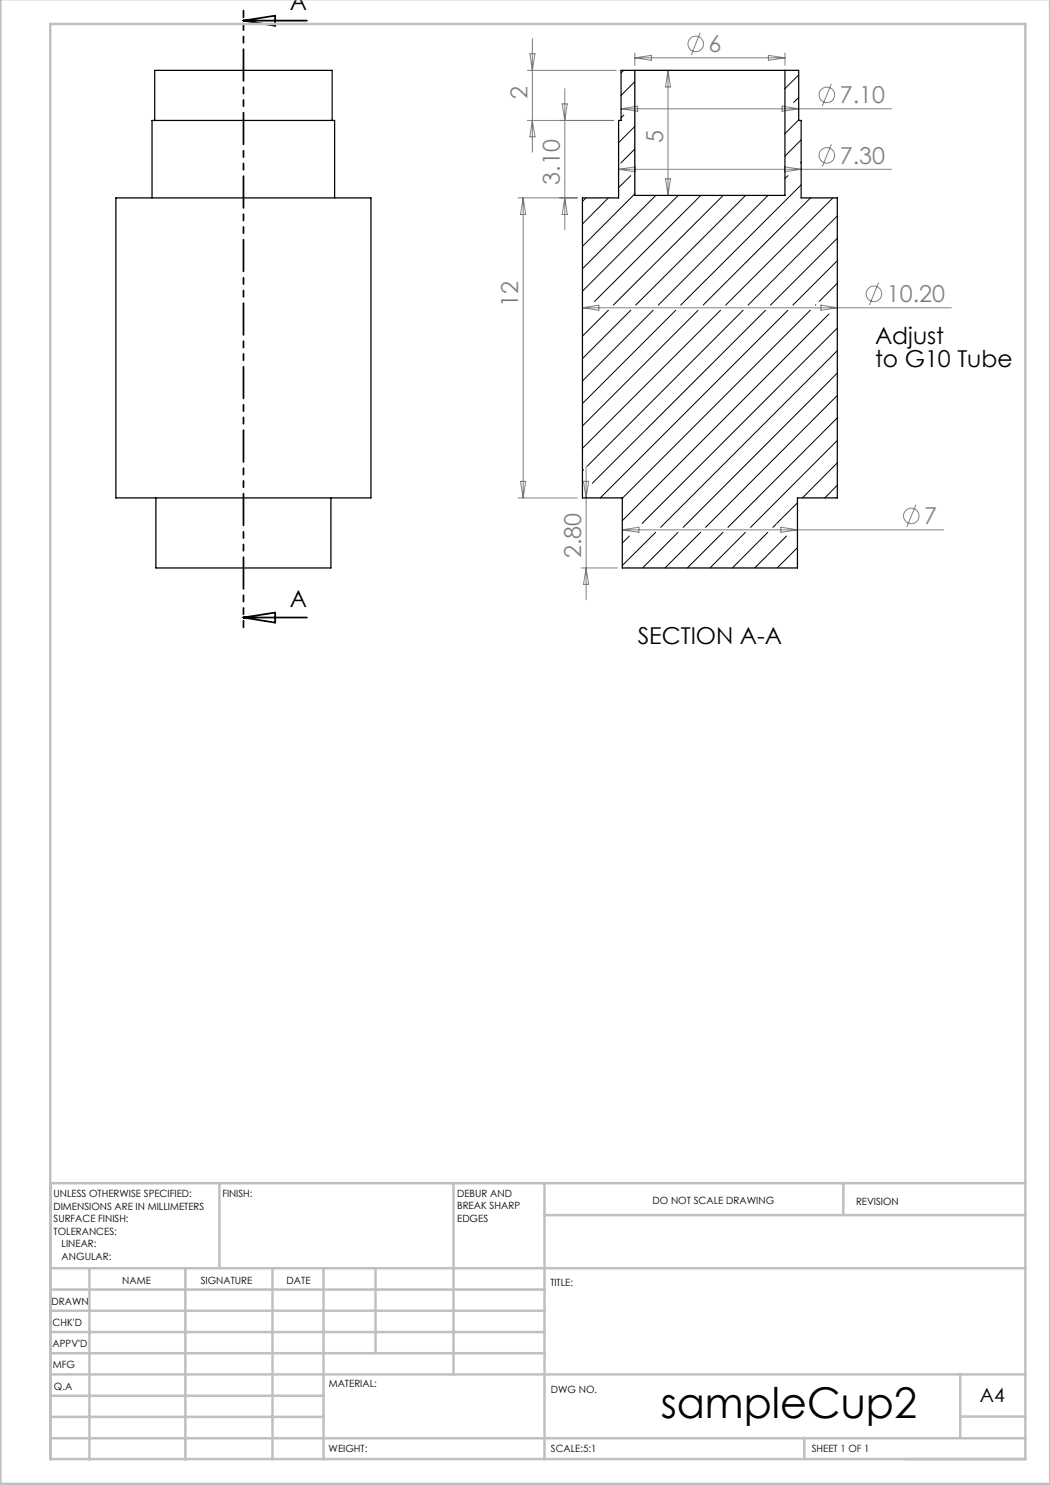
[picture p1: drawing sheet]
<svg xmlns="http://www.w3.org/2000/svg" width="210mm" height="297mm" viewBox="0 0 210 297" stroke-linecap="round" stroke-linejoin="round" font-family="sans-serif">
<g fill="none" stroke="#808080" stroke-width=".2">
<path d="M105.5 14.1h17.7M106 10.8h1l-.5 3.3zM106.5 7.7v22.7M113 17.7v28.2M127 10.6v2.5M127 11.6h30M127 11.6l3.3-.5v1zM128 14.1h6.6M133.6 14.1v25M133.6 14.1l.5 3.3h-1zM140 6.6l-1.7 4.4M153.7 11.1l3.3 .5-3.3 .5z"/>
<path d="M157 10.6v2.5M166.3 16.8l-1.8 4.4M103.6 39.6h11.9M104.6 39.6l.5 3.3h-1zM104.6 39.6v60M105.5 24.1h17.2M106.5 24.1l.5 3.3h-1zM112.4 20.8h1.1l-.5 3.3zM113 39.6l.5 3.3h-1.1zM123.7 33.9h54.6M123.7 33.9l3.3-.5v1zM124.2 21.8h54.1"/>
<path d="M124.2 21.8l3.3-.6v1.1zM133.1 35.8h1l-.5 3.3zM156.4 21.2l3.3 .6-3.3 .5zM156.9 33.4l3.3 .5-3.3 .5zM166.3 28.9l-1.8 4.4M175.7 56.5l-1.8 4.5M116.5 61.6h73.8M116.5 61.6l3.3-.6v1.1zM164.2 61l3.3 .6-3.3 .5zM103.6 99.6h11.9M104.1 96.3h1l-.5 3.3zM116.7 96.3h1l-.5 3.3z"/>
<path d="M117.2 93.2v26.7M116.2 113.6h7.3M117.2 113.6l.5 3.3h-1zM124.5 106h64.2M124.5 106l3.3-.6v1.1zM156.2 105.4l3.3 .6-3.3 .5zM183.2 101l-1.8 4.4"/>
<circle cx="139.1" cy="8.8" r="1.56"/>
<circle cx="165.4" cy="19" r="1.55"/>
<circle cx="165.4" cy="31.1" r="1.56"/>
<circle cx="174.8" cy="58.8" r="1.55"/>
<circle cx="182.2" cy="103.2" r="1.55"/>
</g>
<path d="M48.7 4.1h12.7M48.7 4.1l6.3-1v2zM48.7 123.5l6.3-1v2zM48.7 123.5h12.7" fill="none" stroke="#000" stroke-width=".35"/>
<path d="M48.7 2.1v123.4" fill="none" stroke="#000" stroke-width=".35" stroke-dasharray="6.3 1.3 1.3 1.3 1.3 1.3" stroke-dashoffset="5"/>
<g fill="none" stroke="#c0c0c0" stroke-width=".5">
<path d="M.1 -.1v296.9h209.9v-296.9M10.1 4.8h195v287h-195zM43.9 236.6v17M90.7 236.6v38.3M108.9 236.6v55.3M168.7 236.6v6.3M205.1 236.6h-195v55.3M10.1 253.6h195M10.1 257.9h98.8M17.9 253.6v38.3M37.1 253.6v38.3M54.5 253.6v38.3"/>
<path d="M64.7 253.6v38.3M75.1 253.6v17M108.9 243h96.2M10.1 270.6h98.8M10.1 266.4h98.8M10.1 262.1h98.8M10.1 279.1h54.6M10.1 274.9h195M192.1 274.8v12.7M10.1 287.7h195M10.1 283.4h54.6M160.9 287.5v4.3"/>
<path d="M192.1 283.3h13"/>
</g>
<path d="M127 14.1h30M127 14.1h-2.8v10h-.5v15.5h-7.2v60h8v14h35v-14h8v-60h-7.3v-15.5h-.5v-10h-2.7M127 14.1v25h30v-25M23.2 39.6h51v60h-51zM30.4 39.6v-15.5h36.5v15.5M30.9 24.1v-10h35.5v10M31.2 99.6v14h35v-14" fill="none" stroke="#000" stroke-width=".25"/>
<g fill="none" stroke="#000" stroke-width=".2">
<path d="M124.7 14.1l-.5 .5M127 16.3l-2.8 2.8M159.7 15l-2.7 2.7M159.7 19.5l-1 1M117.2 39.6l-.7 .7M121.7 39.6l-5.2 5.2M124.8 23l-.6 .6M126.2 35.1l-2.5 2.4M127 25.3l-3.3 3.2M127 29.8l-2.8 2.8M127 38.8l-10.5 10.5M131.2 39.1l-14.7 14.7"/>
<path d="M135.6 39.1l-19.1 19.1M140.2 39.1l-21.3 21.2M144.6 39.1l-21.9 21.9M149.1 39.1l-22 21.9M153.6 39.1l-21.9 21.9M157.6 35.1l-.6 .6M159.7 24l-2.7 2.7M160.2 28l-3.2 3.2M160.2 32.5l-.1 .1M160.2 37l-24.1 24M162.1 39.6l-21.5 21.4M166.6 39.6l-21.5 21.4"/>
<path d="M167.5 43.2l-17.9 17.8M167.5 47.7l-13.4 13.3M167.5 52.1l-8.9 8.9M167.5 56.7l-3.7 3.6M121.7 62.1l-5.2 5.1M126.2 62.1l-9.7 9.6M130.6 62.1l-14.1 14.1M135.1 62.1l-18.6 18.6M139.6 62.1l-23.1 23.1M144.1 62.1l-27.6 27.6M148.6 62.1l-31.2 31.1M153.1 62.1l-34.6 34.6"/>
<path d="M157.6 62.1l-37.5 37.5M162.1 62.1l-37.6 37.6M163.2 61h-.1M165.8 62.8l-41.3 41.3M167.5 65.6l-39.1 39.1M167.5 70.1l-35.4 35.4M167.5 74.6l-30.9 30.9M167.5 79.1l-26.4 26.4M116.7 93.9l-.2 .3M167.5 83.6l-21.9 21.9M167.5 88.1l-17.4 17.4M167.5 92.6l-7 7"/>
<path d="M167.5 97l-2.5 2.6M125.9 107.2l-1.4 1.4M131.1 106.5l-6.6 6.6M135.6 106.5l-7.1 7.1M140.1 106.5l-7.1 7.1M144.6 106.5l-7.1 7.1M149.1 106.5l-7.1 7.1M153.6 106.5l-7.1 7.1M155.2 104.9l-.6 .6M157.3 107.2l-6.3 6.4M159.5 100.6l-4.2 4.1M159.5 109.5l-4.1 4.1"/>
</g>
<text font-size="8.5" x="132.1" y="283.5">sampleCup2</text>
<g font-size="4.7">
<text x="58" y="2.1">A</text>
<text x="175" y="68.8">Adjust</text>
<text x="175" y="73.3">to G10 Tube</text>
<text x="58" y="121.5">A</text>
<text x="127.5" y="128.8">SECTION A-A</text>
</g>
<g font-size="4.7" fill="#808080">
<text x="141.7" y="10.5">6</text>
<text x="105.5" y="19.9" transform="rotate(-90 105.5 19.9)">2</text>
<text x="168" y="20.7">7.10</text>
<text x="132.6" y="28.5" transform="rotate(-90 132.6 28.5)">5</text>
<text x="168" y="32.8">7.30</text>
<text x="112" y="37" transform="rotate(-90 112 37)">3.10</text>
<text x="103.6" y="61.4" transform="rotate(-90 103.6 61.4)">12</text>
<text x="177.4" y="60.5">10.20</text>
<text x="184.8" y="104.9">7</text>
<text x="116.2" y="111.6" transform="rotate(-90 116.2 111.6)">2.80</text>
</g>
<text font-size="3.9" x="196" y="280.4">A4</text>
<g font-size="2">
<text x="10.7" y="239.5">UNLESS OTHERWISE SPECIFIED:</text>
<text x="44.5" y="239.5">FINISH:</text>
<text x="91.4" y="239.4">DEBUR AND</text>
<text x="10.7" y="242">DIMENSIONS ARE IN MILLIMETERS</text>
<text x="10.7" y="244.5">SURFACE FINISH:</text>
<text x="91.4" y="241.9">BREAK SHARP</text>
<text x="91.4" y="244.4">EDGES</text>
<text x="130.5" y="240.8">DO NOT SCALE DRAWING</text>
<text x="171.2" y="241">REVISION</text>
<text x="10.7" y="247">TOLERANCES:</text>
<text x="12.3" y="249.5">LINEAR:</text>
<text x="12.3" y="252">ANGULAR:</text>
<text x="24.4" y="256.9">NAME</text>
<text x="40.1" y="256.8">SIGNATURE</text>
<text x="57.3" y="256.8">DATE</text>
<text x="110.1" y="257.1">TITLE:</text>
<text x="10.3" y="260.9">DRAWN</text>
<text x="10.5" y="269.3">APPV'D</text>
<text x="10.5" y="265.2">CHK'D</text>
<text x="10.6" y="273.6">MFG</text>
<text x="10.8" y="278">Q.A</text>
<text x="65.8" y="277.4">MATERIAL:</text>
<text x="110.2" y="278.5">DWG NO.</text>
<text x="65.7" y="290.4">WEIGHT:</text>
<text x="110.2" y="290.5">SCALE:5:1</text>
<text x="162.4" y="290.4">SHEET 1 OF 1</text>
</g>
</svg>
